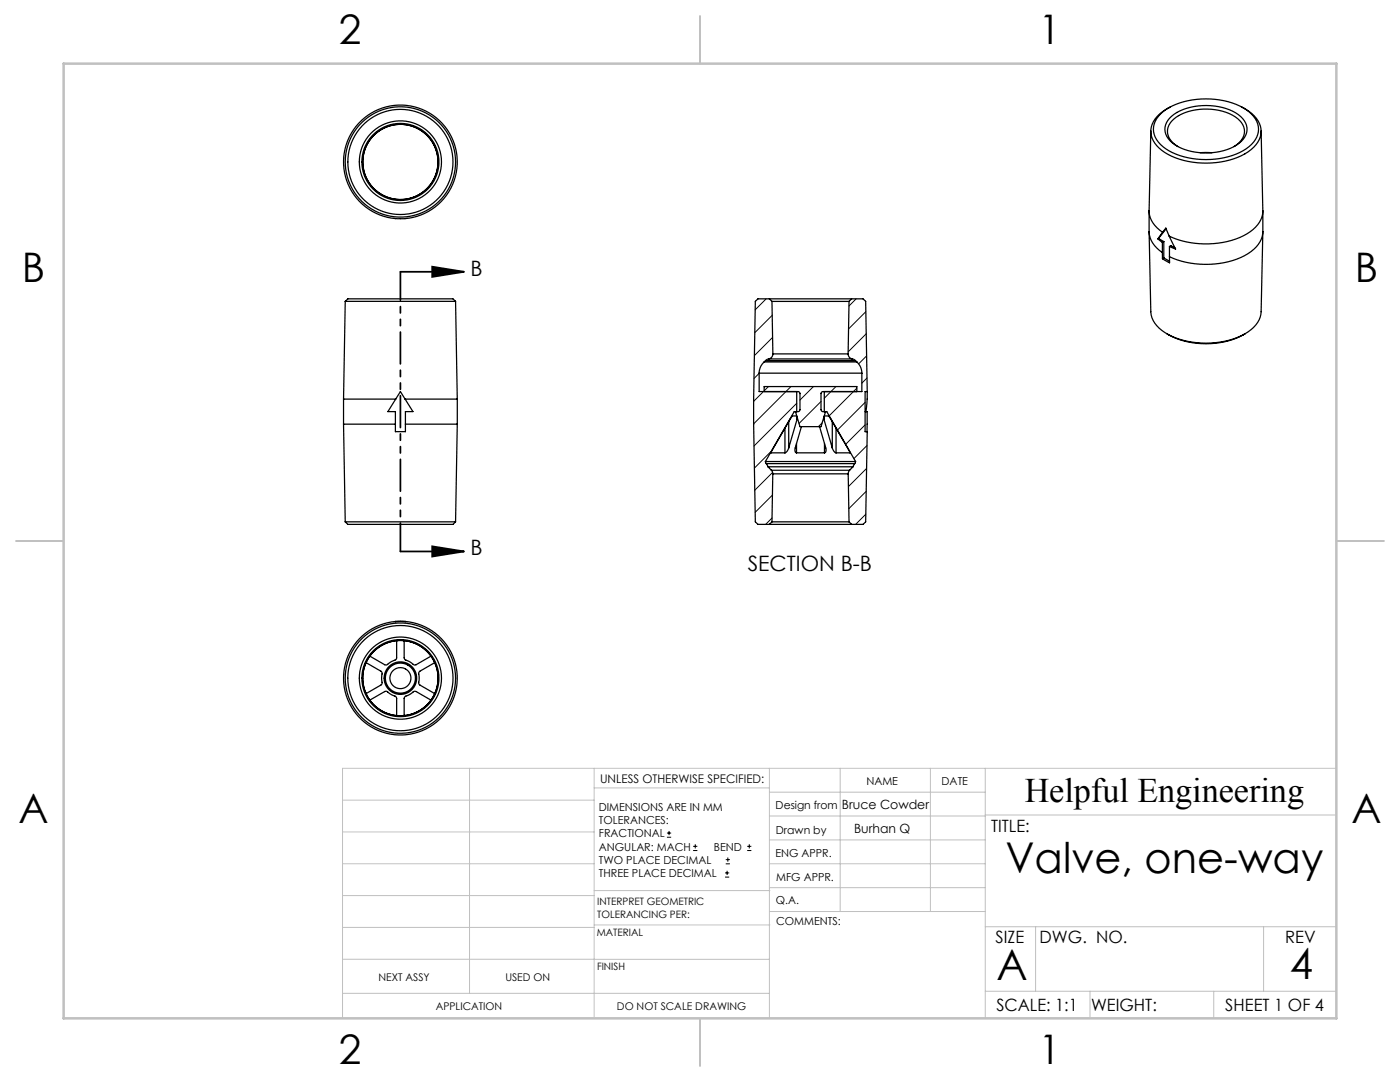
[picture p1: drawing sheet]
<svg xmlns="http://www.w3.org/2000/svg" width="279mm" height="216mm" viewBox="0 0 279 216" stroke-linecap="round" stroke-linejoin="round" font-family="sans-serif">
<g fill="none" stroke="#000" stroke-width=".2">
<path d="M152.9 59.6l-2.2 2.2M170.9 59.6l-1.5 1.5M151.5 74.5l-1 1M152.4 78.1l-2 2M153.4 77.1l-.9 .9M154.1 62.9l-3.5 3.5M154.2 67.3l-3.6 3.7M157.8 77.1l-7.4 7.5M162.3 77.1l-2.6 2.7M166.8 77.1l-2.3 2.4M171 77.5l-5.5 5.5M172.8 62.2l-3.5 3.4"/>
<path d="M172.9 66.6l-3.6 3.6M173 71l-1.6 1.6M173 75.4l-1 1.1M154 90l-3.4 3.4M154.2 98.8l-3.5 3.4M154.2 94.3l-3.6 3.5M159 80.5l-8.5 8.5M163.9 80.1l-4.4 4.4M164.1 84.4l-.8 .7M172.7 80.3l-5.6 5.5M172.7 84.8l-3.9 3.9M172.9 98l-3.5 3.5"/>
<path d="M172.9 93.5l-3.6 3.6M173 88.9l-2.6 2.6M154.1 103.4l-1.3 1.2M172.8 102.6l-2 2M133.1 167.1h.8M133.1 166.2h.8M133.5 165.8v.8M138.3 169.7h.9M138.3 168.9h.9M138.8 168.5v.8M144.7 175h.8M144.7 174.2h.8"/>
<path d="M144.8 172.4h.9M144.8 171.5h.9M145.1 173.8v.8M145.3 171.1v.8M149.1 169.7h.9M149.1 168.9h.9M149.5 168.5v.8"/>
</g>
<path d="M79.9 54.2h12.7M86.3 53.2l6.3 1-6.3 1zM79.9 110h12.7M86.3 109l6.3 1-6.3 1z" fill="none" stroke="#000" stroke-width=".35"/>
<path d="M79.9 54.2v55.8" fill="none" stroke="#000" stroke-width=".35" stroke-dasharray="6.3 1.3 1.3 1.3 1.3 1.3" stroke-dashoffset=".7"/>
<g fill="none" stroke="#c0c0c0" stroke-width=".2">
<path d="M68.4 159.7h50.2M93.7 153.3v44.9M118.6 153.3v49.9M118.6 157.2h34.9M153.5 153.3v49.9M153.5 158.1h43.1M167.7 153.3v28.6M185.7 153.3v28.6M196.6 153.3v49.9M266.7 153.3h-198.3v49.9M68.4 178.7h50.2M68.4 172.4h50.2"/>
<path d="M68.4 166h50.2M118.6 177.7h35.1M153.5 167.6h43.1M153.5 162.8h43.1M153.5 172.4h43.1M153.5 177.1h43.1M196.6 162.6h70.1M68.4 198.2h85.1M68.4 185.1h50.2M68.4 191.4h50.2M118.6 191.4h34.9M118.6 184.6h35.1"/>
<path d="M153.7 181.9h42.9M196.6 197.8h70.1M196.6 184.9h70.1M206.7 184.9v12.9M217.5 197.8v5.4M242.2 197.8v5.4M252.2 184.9v12.9"/>
</g>
<path d="M139.7 3.2v9.5M3.2 107.9h9.5M266.7 107.9h9.5M139.7 203.2v9.5" fill="none" stroke="#c0c0c0" stroke-width=".25"/>
<path d="M12.7 12.7h254v190.5h-254z" fill="none" stroke="#c0c0c0" stroke-width=".5"/>
<path d="M86.3 53.2l6.3 1-6.3 1zM86.3 109l6.3 1-6.3 1z" fill="#000"/>
<g fill="none" stroke="#000" stroke-width=".25">
<path d="M229.7 26.1l-.4 15.9a5.1 5.1 0 0 0 2.7 4.4M231.6 22.8a14.4 14.4 0 0 1 11.8-2.9 9.6 9.6 0 0 1 7.4 4.3 4.1 4.1 0 0 1-1.5 5.1 15.7 15.7 0 0 1-13.9 1.7 7.4 7.4 0 0 1-5.1-4.2 4 4 0 0 1 1.3-4zM233.4 23.6a10.8 10.8 0 0 1 9-2.4 7.9 7.9 0 0 1 6.2 3.4 3.5 3.5 0 0 1-1.8 4.4 12.4 12.4 0 0 1-12.8-.5 3.2 3.2 0 0 1-.6-4.9zM233.5 21.4a5.9 5.9 0 0 0-3.8 5 6.1 6.1 0 0 0 4.1 4.7 17.1 17.1 0 0 0 15.3-.8 4.6 4.6 0 0 0 2.3-5.7 7.3 7.3 0 0 0-3.6-3.2M235.1 29.2a3.2 3.2 0 0 1-1.6-4.6 9 9 0 0 1 7.5-2.8 9 9 0 0 1 6.8 2.7 2.98 2.98 0 0 1-.9 4.3l-.6 .4M239.5 30.5h2.3M251.7 26.1l.3 15.9a5.5 5.5 0 0 1-3.1 4.7 17.8 17.8 0 0 1-15.6 .4M153.6 59.6h16.4M153.6 59.6h-2.3l-.6 .5-.3 19.5 .3 24.5 .6 .5h2.3M153.6 59.6l.5 .5M170 59.6h2.2l.6 .5 .3 18M170 59.6l-.6 .5"/>
<path d="M229.3 42.1v4.1a5.1 5.1 0 0 0 2.7 4.2M229.3 46.3l.4 15.9a5.6 5.6 0 0 0 3.4 4.5 17.3 17.3 0 0 0 15.4-.1M231.1 47.7l.9 .7M231.2 47.6l1.1 .6M231.2 47.6l-.1 .1M232 48.4v2M232 50.4v1.2M232 46.4l.7-.9 .6 1.6M232 46.4l-.9 1.3M232.3 51.5l1.1 .6M232.3 48.2v3.3M232.3 48.2l-.3 .2"/>
<path d="M232.3 51.5l-.3 .1M232.7 45.7l-1.5 1.9M233.3 47.1l1.3 2.6-1.2-.5M233.4 51.2v1.2l-1.4-.8M233.4 49.2v2M233.4 49.2l.3-.2 .8 .5M252 46.3l-.3 15.9a5.4 5.4 0 0 1-3.2 4.4M252 42.1v4.1a5.8 5.8 0 0 1-3.6 4.8 18 18 0 0 1-15 .2M68.6 79.6h10.4M68.6 79.6v5M68.9 60.1h22M68.9 60.1l.5-.5h21l.5 .5"/>
<path d="M68.9 60.1l-.3 19.5M79 79.6l.9-1.5 .9 1.5M79 79.6l-1.6 2.5h1.5v4h2v-4h1.5l-1.6-2.5M80.8 79.6h10.5M90.9 60.1l.4 19.5M91.3 79.6v5M151.5 74.5v3.6h7.8l.2 .2 .2 .2-.1 3.4-.3 .2h-.8l-5.7 10M151.5 74.5h20.5M152.5 72.2a3 3 0 0 0-1 2.3M152.5 72.2h18.5M152.5 78.1v-1h18.5v1M152.8 72l-.3 .2"/>
<path d="M152.8 72h17.9M153.4 71.6l-.6 .4M153.4 71.6h16.7M154.1 60.1h15.3M154.1 60.1l.1 10.5M154.2 70.6a1 1 0 0 1-.8 1M154.2 70.6h15.1M159 78.1v4M164.5 78.1v4M169.3 70.6a1 1 0 0 0 .8 1M169.4 60.1l-.1 10.5M170.1 71.6l.6 .4"/>
<path d="M170.7 72l.3 .2M171 72.2a3 3 0 0 1 1 2.3M172 74.5v3.6h-7.7l-.3 .2-.1 .2v3.4l.3 .2h.8l5.8 10M173.1 78.1l-.3 4M173.1 78.1h-.4v8h.4l-.3 18-.5 .5h-2.3M232.9 66.6a16.3 16.3 0 0 0 15.6 0M68.6 84.6h10.3M68.6 84.6l.3 19.5M80.9 84.6h10.4M91.3 84.6l-.4 19.5M152.8 92.1l.1 .4M152.8 92.1h18"/>
<path d="M152.9 92.5l.4 .6M152.9 92.5h17.7M153.3 93.1h16.9M153.3 93.1l.6 .7M153.9 90.4h2.8M153.9 90.3v.1M153.9 93.8l.3 .7M153.9 93.8h15.7M154.2 94.5h15.1M154.2 94.5l-.1 9.6M156.7 85.4v5M157.4 89.4l-.4 .7-.3 .3"/>
<path d="M157.4 84.1v5.3M158.8 82.1l.9 3h4.2l.9-3M159 90.4h5.5M159 88.5v1.9M159 83h-.6a.47 .47 0 0 0-.6 .4l-3.9 7M159.1 83.7l-1.7 5.7M159.1 83.2v.5M159.1 83.4v.3M159.9 85.1l-1.2 4.4v.7l.3 .2M163.6 85.1l1.3 4.6-.1 .4-.3 .3M164.4 83.4v.3M164.4 83.7l1.7 5.7"/>
<path d="M164.4 83.2v.5M164.5 83h.8l.2 .2 4.1 7.2M164.5 88.5v1.9M166.1 89.4v.1a1.14 1.14 0 0 0 .8 .9M166.1 84.1v5.3M166.9 90.4h2.7M166.9 85.4v5M169.3 94.5l.1 9.6M169.6 93.8l-.3 .7M169.6 90.3v.1M170.2 93.1l-.6 .7M170.6 92.5l-.4 .6"/>
<path d="M170.8 92.1l-.2 .4M172.7 82.1h.4l-.1 4M68.9 104.1h22M68.9 104.1l.5 .5h21l.5-.5M153.6 104.6h16.4M154.1 104.1h15.3M154.1 104.1l-.5 .5M169.4 104.1l.6 .5M73.1 132.2l2.8 1.6a.89 .89 0 0 1 .3 1.3v.4a1 1 0 0 1-.2 1.2l-2.9 1.7M73.8 139.7l2.8-1.6a.89 .89 0 0 1 1.3 .4l.3 .2a1 1 0 0 1 1 .7l-.1 3.4M78.9 124a11.3 11.3 0 0 0-8.6 17.3 11.3 11.3 0 0 0 19.3 0 11.3 11.3 0 0 0-8.7-17.3M78.9 124h2"/>
<path d="M79.2 127.9v3.4a.94 .94 0 0 1-1 .7l-.3 .2a1 1 0 0 1-1.1 .4l-3-1.7M80.7 127.9v3.4a1 1 0 0 0 .9 .7l.5 .3a.74 .74 0 0 0 1.1 .2l2.8-1.6M86 139.7l-2.9-1.7a1 1 0 0 0-1.1 .5l-.6 .3a.74 .74 0 0 0-.7 .8v3.2M86.7 132.2l-2.9 1.7a1 1 0 0 0-.1 1.2l-.1 .6a.74 .74 0 0 0 .4 1.1l2.7 1.6"/>
<circle cx="79.9" cy="32.3" r="7.7"/>
<circle cx="79.9" cy="32.3" r="8.2"/>
<circle cx="79.9" cy="32.3" r="7.5"/>
<circle cx="79.9" cy="32.3" r="11"/>
<circle cx="79.9" cy="32.3" r="10.5"/>
<circle cx="79.9" cy="32.3" r="11.3"/>
<circle cx="79.9" cy="135.3" r="8.2"/>
<circle cx="79.9" cy="135.3" r="7.5"/>
<circle cx="79.9" cy="135.3" r="3.2"/>
<circle cx="79.9" cy="135.3" r="3"/>
<circle cx="79.9" cy="135.3" r="10.5"/>
<circle cx="79.9" cy="135.3" r="2.1"/>
<circle cx="79.9" cy="135.3" r="7.7"/>
<circle cx="79.9" cy="135.3" r="11"/>
</g>
<g font-size="8.5">
<text x="200.7" y="174.2">Valve, one-way</text>
<text x="198.9" y="195.5">A</text>
<text x="257.4" y="195.4">4</text>
</g>
<g font-size="8.1">
<text x="67.6" y="8.9">2</text>
<text x="207.3" y="8.9">1</text>
<text x="4.4" y="56.2">B</text>
<text x="270.4" y="56.2">B</text>
<text x="3.7" y="164.1">A</text>
<text x="269.7" y="164.1">A</text>
<text x="67.6" y="212.4">2</text>
<text x="207.3" y="212.4">1</text>
</g>
<text font-size="6.9" x="204.5" y="160.1">Helpful Engineering</text>
<g font-size="4.2">
<text x="93.9" y="55">B</text>
<text x="93.9" y="110.8">B</text>
<text x="149.2" y="114">SECTION B-B</text>
</g>
<g font-size="3.4">
<text x="197.8" y="166">TITLE:</text>
<text x="198.7" y="188.1">SIZE</text>
<text x="207.5" y="188.1">DWG. NO.</text>
<text x="256.5" y="188.2">REV</text>
<text x="198.8" y="201.7">SCALE: 1:1</text>
<text x="217.7" y="201.8">WEIGHT:</text>
<text x="244.5" y="201.7">SHEET 1 OF 4</text>
</g>
<g font-size="2.5">
<text x="168" y="161.4">Bruce Cowder</text>
<text x="170.5" y="166.2">Burhan Q</text>
</g>
<text font-size="2.4" x="119.8" y="156.2">UNLESS OTHERWISE SPECIFIED:</text>
<g font-size="2.2">
<text x="119.5" y="161.8">DIMENSIONS ARE IN MM</text>
<text x="154.8" y="161.4">Design from</text>
<text x="172.9" y="156.6">NAME</text>
<text x="187.9" y="156.7">DATE</text>
<text x="119.5" y="164.4">TOLERANCES:</text>
<text x="119.5" y="167.1">FRACTIONAL</text>
<text x="154.9" y="166.3">Drawn by</text>
<text x="119.5" y="169.7">ANGULAR: MACH</text>
<text x="119.5" y="172.4">TWO PLACE DECIMAL</text>
<text x="142.5" y="169.7">BEND</text>
<text x="154.8" y="171">ENG APPR.</text>
<text x="119.5" y="175">THREE PLACE DECIMAL</text>
<text x="154.9" y="175.7">MFG APPR.</text>
<text x="154.9" y="180.4">Q.A.</text>
<text x="154.9" y="184.6">COMMENTS:</text>
</g>
<g font-size="2.1">
<text x="75.5" y="195.7">NEXT ASSY</text>
<text x="100.9" y="195.7">USED ON</text>
<text x="86.9" y="201.5">APPLICATION</text>
<text x="123.1" y="201.6">DO NOT SCALE DRAWING</text>
</g>
<g font-size="2">
<text x="119.2" y="180.6">INTERPRET GEOMETRIC</text>
<text x="119.2" y="183.1">TOLERANCING PER:</text>
<text x="119.1" y="186.7">MATERIAL</text>
<text x="119.1" y="193.5">FINISH</text>
</g>
</svg>
